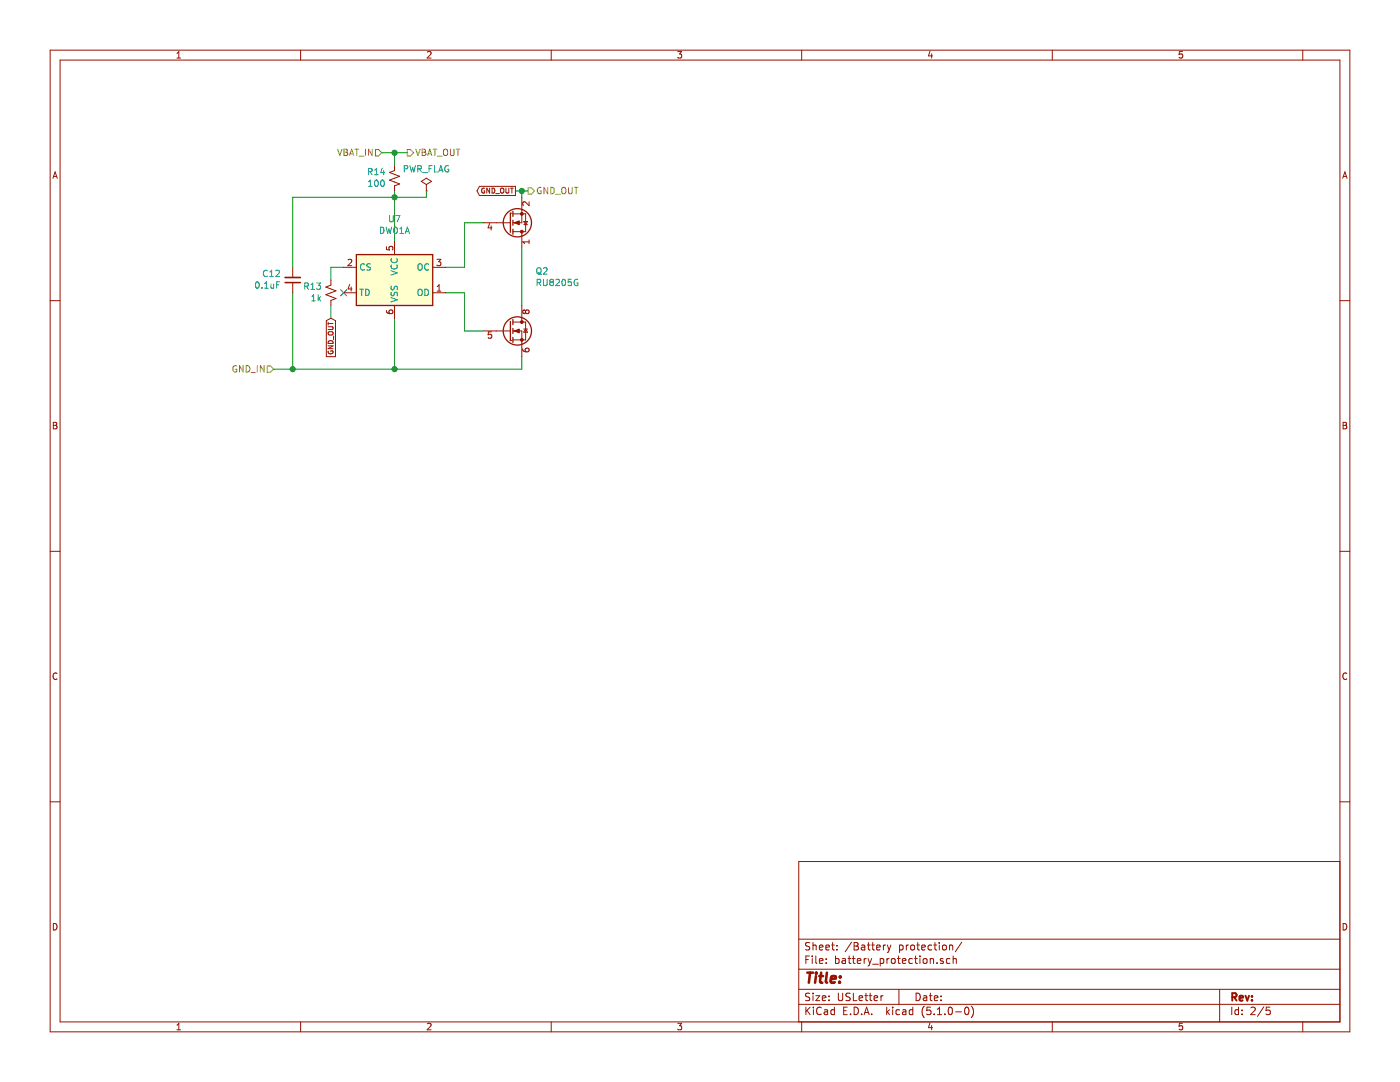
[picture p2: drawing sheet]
EESchema Schematic File Version 4
LIBS:thingb-eval-hw-cache
EELAYER 29 0
EELAYER END
$Descr USLetter 11000 8500
encoding utf-8
Sheet 2 5
Title ""
Date ""
Rev ""
Comp ""
Comment1 ""
Comment2 ""
Comment3 ""
Comment4 ""
$EndDescr
Text HLabel 3200 1200 2    50   Output ~ 0
VBAT_OUT
Text HLabel 3000 1200 0    50   Input ~ 0
VBAT_IN
Text HLabel 4150 1500 2    50   Output ~ 0
GND_OUT
Wire Wire Line
	3500 2100 3650 2100
Wire Wire Line
	3650 2100 3650 1750
Wire Wire Line
	3650 1750 3800 1750
Wire Wire Line
	3800 2600 3650 2600
Wire Wire Line
	3650 2600 3650 2300
Wire Wire Line
	3650 2300 3500 2300
Wire Wire Line
	4100 2800 4100 2900
Wire Wire Line
	4100 2900 3100 2900
Wire Wire Line
	3100 2500 3100 2900
Connection ~ 3100 2900
Wire Wire Line
	2700 2100 2600 2100
Wire Wire Line
	2600 2500 2600 2400
$Comp
L Device:R_Small_US R13
U 1 1
P 2600 2300
F 0 "R13" H 2532 2254 50  0000 R CNN
F 1 "1k" H 2532 2345 50  0000 R CNN
F 2 "Resistor_SMD:R_0603_1608Metric_Pad1.05x0.95mm_HandSolder" H 2600 2300 50  0001 C CNN
F 3 "~" H 2600 2300 50  0001 C CNN
	1    2600 2300
	1    0    0    1   
$EndComp
Wire Wire Line
	4100 1550 4100 1500
Wire Wire Line
	4100 1500 4150 1500
$Comp
L Device:C_Small C12
U 1 1
P 2300 2200
F 0 "C12" H 2209 2154 50  0000 R CNN
F 1 "0.1uF" H 2209 2245 50  0000 R CNN
F 2 "Capacitor_SMD:C_0603_1608Metric_Pad1.05x0.95mm_HandSolder" H 2300 2200 50  0001 C CNN
F 3 "~" H 2300 2200 50  0001 C CNN
	1    2300 2200
	1    0    0    1   
$EndComp
$Comp
L Device:R_Small_US R14
U 1 1
P 3100 1400
F 0 "R14" H 3033 1354 50  0000 R CNN
F 1 "100" H 3033 1445 50  0000 R CNN
F 2 "Resistor_SMD:R_0603_1608Metric_Pad1.05x0.95mm_HandSolder" H 3100 1400 50  0001 C CNN
F 3 "~" H 3100 1400 50  0001 C CNN
	1    3100 1400
	1    0    0    1   
$EndComp
Wire Wire Line
	3000 1200 3100 1200
Wire Wire Line
	3100 1200 3100 1300
Wire Wire Line
	3100 1200 3200 1200
Connection ~ 3100 1200
Wire Wire Line
	3100 1500 3100 1550
Wire Wire Line
	3100 1550 2300 1550
Wire Wire Line
	2300 1550 2300 2100
Connection ~ 3100 1550
Wire Wire Line
	3100 1550 3100 1900
Wire Wire Line
	2300 2300 2300 2900
Connection ~ 2300 2900
Wire Wire Line
	2300 2900 3100 2900
Text GLabel 4050 1500 0    39   Output ~ 0
GND_OUT
Wire Wire Line
	4100 1500 4050 1500
Connection ~ 4100 1500
Text GLabel 2600 2500 3    39   Input ~ 0
GND_OUT
Wire Wire Line
	2600 2200 2600 2100
$Comp
L power:PWR_FLAG #FLG04
U 1 1
P 3350 1500
F 0 "#FLG04" H 3350 1575 50  0001 C CNN
F 1 "PWR_FLAG" H 3350 1673 50  0000 C CNN
F 2 "" H 3350 1500 50  0001 C CNN
F 3 "~" H 3350 1500 50  0001 C CNN
	1    3350 1500
	1    0    0    -1  
$EndComp
Wire Wire Line
	3350 1500 3350 1550
Wire Wire Line
	3350 1550 3100 1550
$Comp
L thingb:DW01A U7
U 1 1
P 3100 2200
F 0 "U7" H 3100 2681 50  0000 C CNN
F 1 "DW01A" H 3100 2590 50  0000 C CNN
F 2 "Package_TO_SOT_SMD:SOT-23-6" H 3100 2200 50  0001 C CNN
F 3 "https://datasheet.lcsc.com/szlcsc/1901091236_PUOLOP-DW01A_C351410.pdf" H 3100 2250 50  0001 C CNN
	1    3100 2200
	1    0    0    -1  
$EndComp
Wire Wire Line
	4100 2400 4100 1950
$Comp
L thingb:RU8205G Q2
U 1 1
P 4000 2150
F 0 "Q2" H 4206 2171 50  0000 L CNN
F 1 "RU8205G" H 4206 2080 50  0000 L CNN
F 2 "Package_SO:TSSOP-8_4.4x3mm_P0.65mm" H 4000 2150 50  0001 C CIN
F 3 "https://datasheet.lcsc.com/szlcsc/Shenzhen-ruichips-Semicon-RU8205G_C238491.pdf" H 4000 2550 50  0001 L CNN
	1    4000 2150
	1    0    0    -1  
$EndComp
NoConn ~ 2700 2300
Wire Wire Line
	2150 2900 2300 2900
Text HLabel 2150 2900 0    50   Input ~ 0
GND_IN
$EndSCHEMATC
